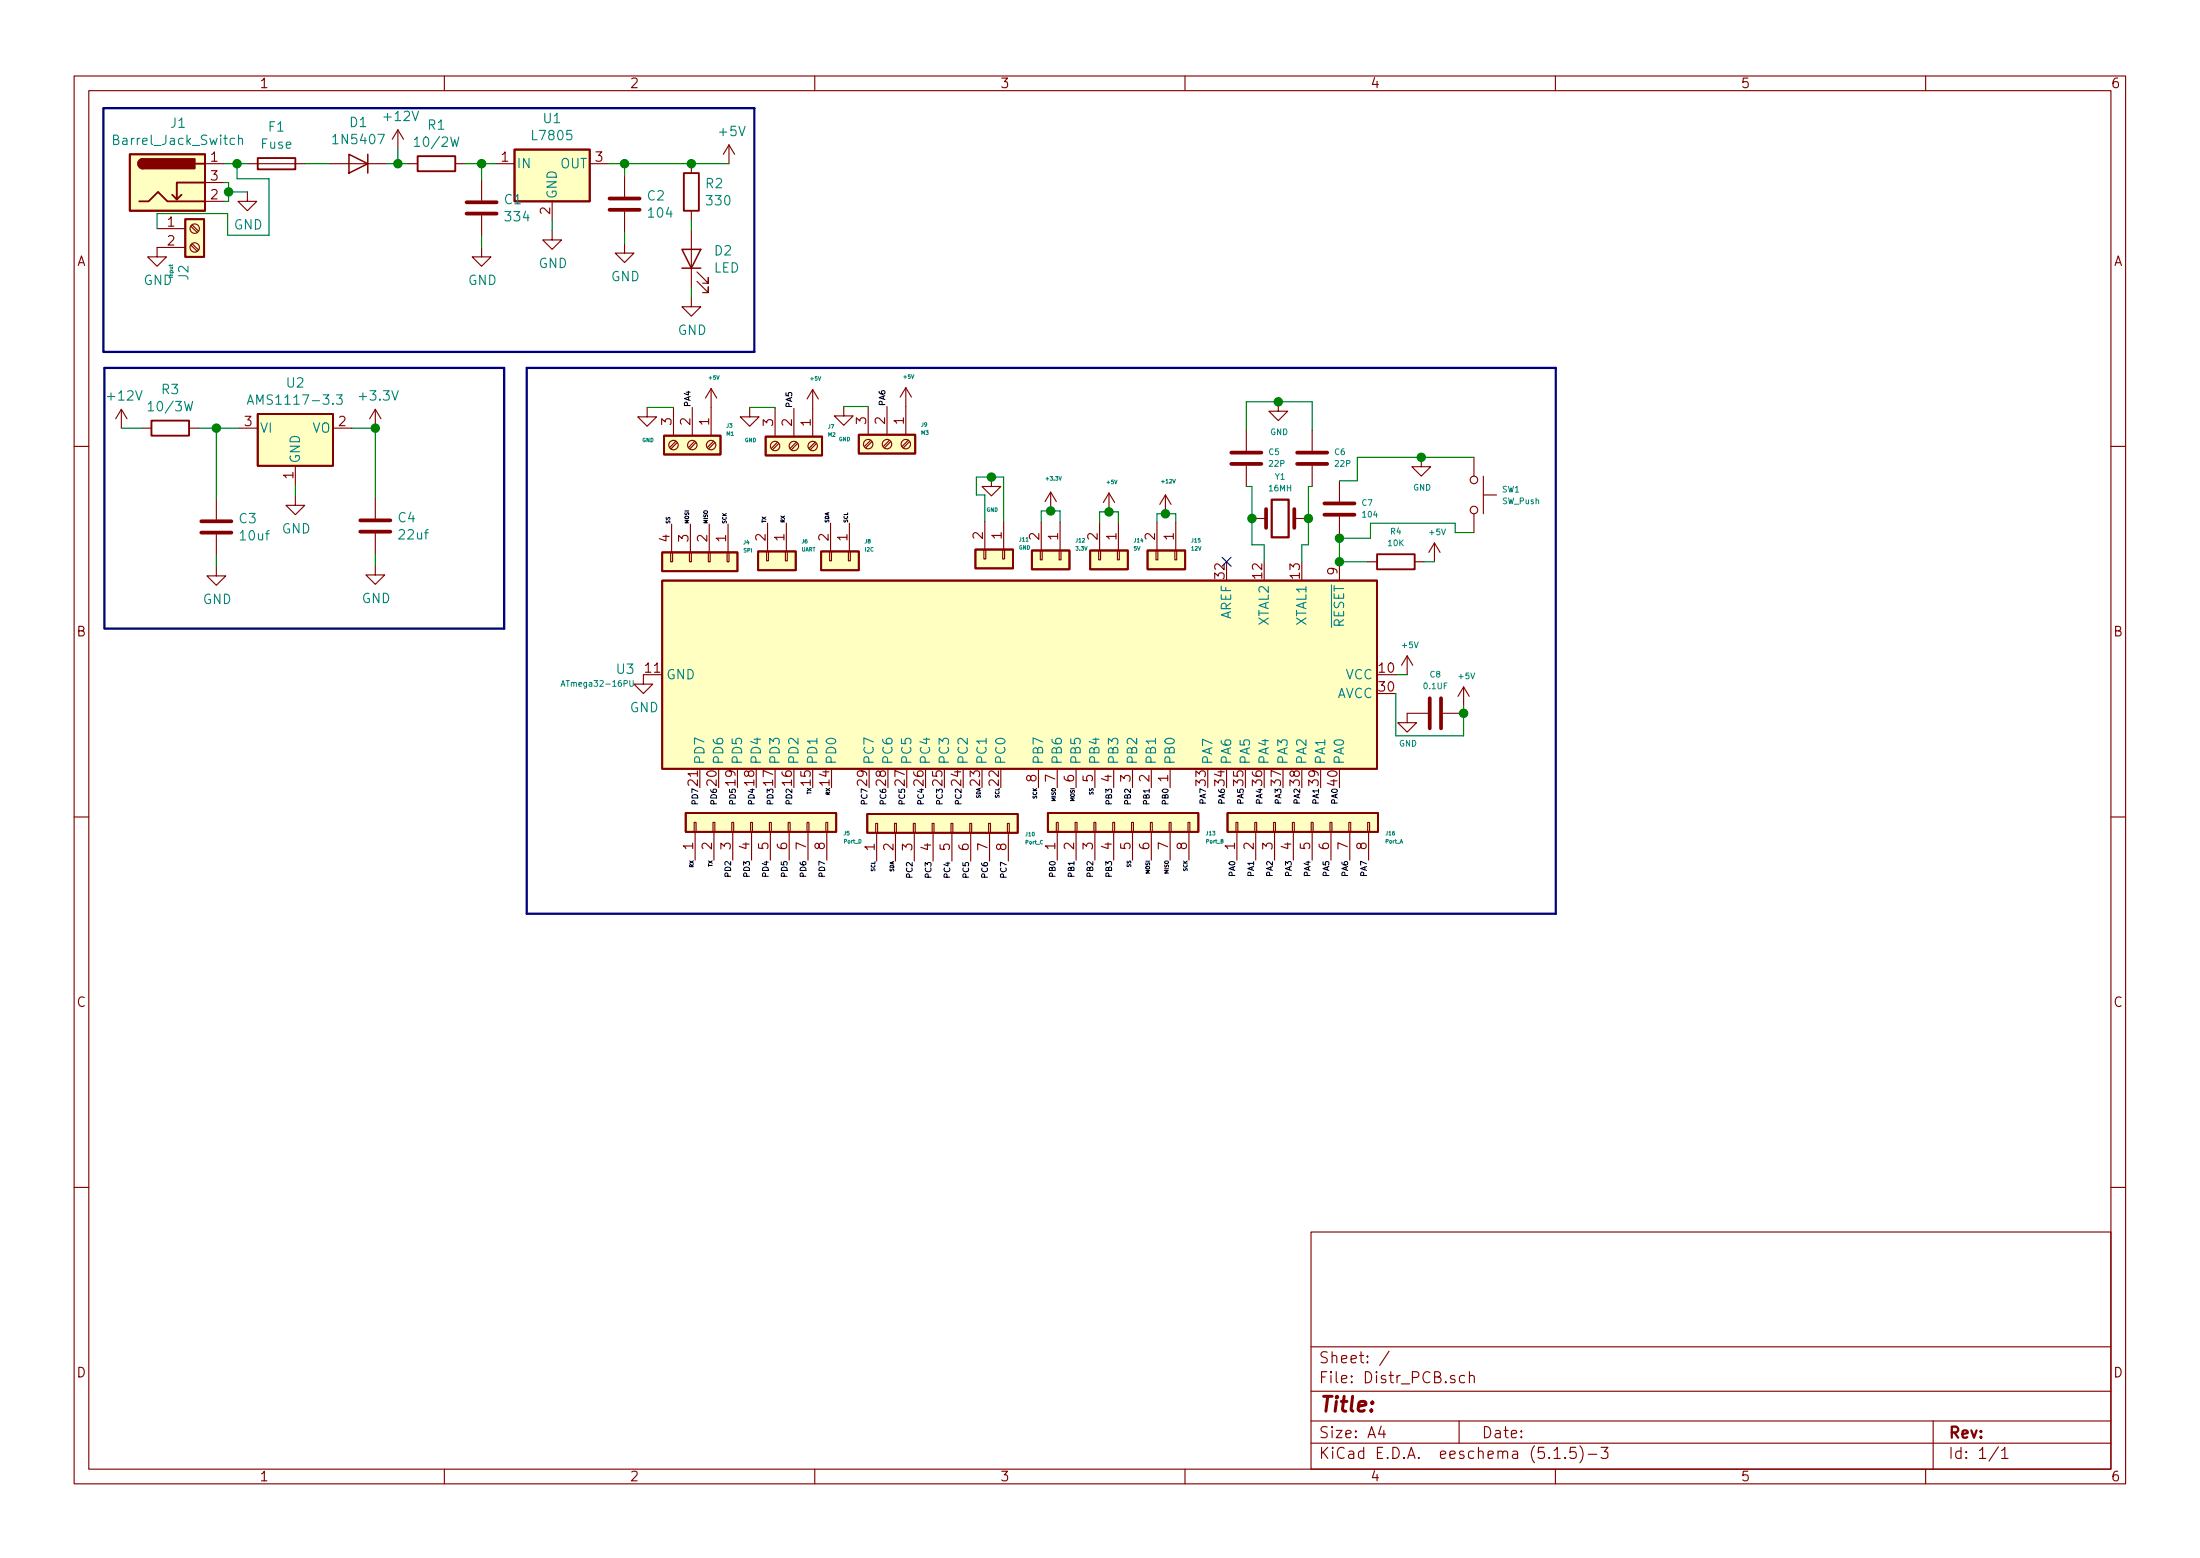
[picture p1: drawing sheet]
EESchema Schematic File Version 4
EELAYER 30 0
EELAYER END
$Descr A4 11693 8268
encoding utf-8
Sheet 1 1
Title ""
Date ""
Rev ""
Comp ""
Comment1 ""
Comment2 ""
Comment3 ""
Comment4 ""
$EndDescr
$Comp
L Connector:Barrel_Jack_Switch J1
U 1 1
P 890 960
F 0 "J1" H 947 1277 50  0000 C CNN
F 1 "Barrel_Jack_Switch" H 947 1186 50  0000 C CNN
F 2 "Connector_BarrelJack:BarrelJack_Horizontal" H 940 920 50  0001 C CNN
F 3 "~" H 940 920 50  0001 C CNN
	1    890  960 
	1    0    0    -1  
$EndComp
$Comp
L Device:Fuse F1
U 1 1
P 1470 860
F 0 "F1" V 1273 860 50  0000 C CNN
F 1 "Fuse" V 1364 860 50  0000 C CNN
F 2 "Fuse:Fuseholder_Cylinder-5x20mm_Schurter_0031_8201_Horizontal_Open" V 1400 860 50  0001 C CNN
F 3 "~" H 1470 860 50  0001 C CNN
	1    1470 860 
	0    1    1    0   
$EndComp
$Comp
L Diode:1N5407 D1
U 1 1
P 1905 860
F 0 "D1" H 1905 644 50  0000 C CNN
F 1 "1N5407" H 1905 735 50  0000 C CNN
F 2 "Diode_THT:D_DO-201AD_P15.24mm_Horizontal" H 1905 685 50  0001 C CNN
F 3 "http://www.vishay.com/docs/88516/1n5400.pdf" H 1905 860 50  0001 C CNN
	1    1905 860 
	-1   0    0    1   
$EndComp
Wire Wire Line
	1620 860  1755 860 
$Comp
L Device:R R1
U 1 1
P 2320 860
F 0 "R1" V 2113 860 50  0000 C CNN
F 1 "10/2W" V 2204 860 50  0000 C CNN
F 2 "Resistor_THT:R_Axial_Power_L20.0mm_W6.4mm_P25.40mm" V 2250 860 50  0001 C CNN
F 3 "~" H 2320 860 50  0001 C CNN
	1    2320 860 
	0    1    1    0   
$EndComp
Wire Wire Line
	2055 860  2115 860 
$Comp
L power:+12V #PWR0101
U 1 1
P 2115 780
F 0 "#PWR0101" H 2115 630 50  0001 C CNN
F 1 "+12V" H 2130 953 50  0000 C CNN
F 2 "" H 2115 780 50  0001 C CNN
F 3 "" H 2115 780 50  0001 C CNN
	1    2115 780 
	1    0    0    -1  
$EndComp
Wire Wire Line
	2115 780  2115 860 
Connection ~ 2115 860 
Wire Wire Line
	2115 860  2170 860 
$Comp
L Device:C C1
U 1 1
P 2560 1095
F 0 "C1" H 2675 1141 50  0000 L CNN
F 1 "334" H 2675 1050 50  0000 L CNN
F 2 "Capacitor_THT:C_Disc_D7.0mm_W2.5mm_P5.00mm" H 2598 945 50  0001 C CNN
F 3 "~" H 2560 1095 50  0001 C CNN
	1    2560 1095
	1    0    0    -1  
$EndComp
$Comp
L power:GND #PWR0102
U 1 1
P 2560 1305
F 0 "#PWR0102" H 2560 1055 50  0001 C CNN
F 1 "GND" H 2565 1132 50  0000 C CNN
F 2 "" H 2560 1305 50  0001 C CNN
F 3 "" H 2560 1305 50  0001 C CNN
	1    2560 1305
	1    0    0    -1  
$EndComp
Wire Wire Line
	2470 860  2560 860 
Wire Wire Line
	2560 945  2560 860 
Connection ~ 2560 860 
Wire Wire Line
	2560 860  2635 860 
Wire Wire Line
	2560 1305 2560 1245
$Comp
L power:GND #PWR0103
U 1 1
P 2935 1215
F 0 "#PWR0103" H 2935 965 50  0001 C CNN
F 1 "GND" H 2940 1042 50  0000 C CNN
F 2 "" H 2935 1215 50  0001 C CNN
F 3 "" H 2935 1215 50  0001 C CNN
	1    2935 1215
	1    0    0    -1  
$EndComp
Wire Wire Line
	2935 1215 2935 1160
$Comp
L power:GND #PWR0104
U 1 1
P 3320 1285
F 0 "#PWR0104" H 3320 1035 50  0001 C CNN
F 1 "GND" H 3325 1112 50  0000 C CNN
F 2 "" H 3320 1285 50  0001 C CNN
F 3 "" H 3320 1285 50  0001 C CNN
	1    3320 1285
	1    0    0    -1  
$EndComp
Wire Wire Line
	3320 1285 3320 1225
$Comp
L Device:C C2
U 1 1
P 3320 1075
F 0 "C2" H 3435 1121 50  0000 L CNN
F 1 "104" H 3435 1030 50  0000 L CNN
F 2 "Capacitor_THT:C_Disc_D7.0mm_W2.5mm_P5.00mm" H 3358 925 50  0001 C CNN
F 3 "~" H 3320 1075 50  0001 C CNN
	1    3320 1075
	1    0    0    -1  
$EndComp
$Comp
L Regulator_Linear:L7805 U1
U 1 1
P 2935 860
F 0 "U1" H 2935 1102 50  0000 C CNN
F 1 "L7805" H 2935 1011 50  0000 C CNN
F 2 "Package_TO_SOT_THT:TO-220-3_Vertical" H 2960 710 50  0001 L CIN
F 3 "http://www.st.com/content/ccc/resource/technical/document/datasheet/41/4f/b3/b0/12/d4/47/88/CD00000444.pdf/files/CD00000444.pdf/jcr:content/translations/en.CD00000444.pdf" H 2935 810 50  0001 C CNN
	1    2935 860 
	1    0    0    -1  
$EndComp
$Comp
L Device:LED D2
U 1 1
P 3675 1365
F 0 "D2" V 3714 1248 50  0000 R CNN
F 1 "LED" V 3623 1248 50  0000 R CNN
F 2 "LED_THT:LED_D5.0mm" H 3675 1365 50  0001 C CNN
F 3 "~" H 3675 1365 50  0001 C CNN
	1    3675 1365
	0    -1   -1   0   
$EndComp
$Comp
L power:GND #PWR0105
U 1 1
P 3675 1570
F 0 "#PWR0105" H 3675 1320 50  0001 C CNN
F 1 "GND" H 3680 1397 50  0000 C CNN
F 2 "" H 3675 1570 50  0001 C CNN
F 3 "" H 3675 1570 50  0001 C CNN
	1    3675 1570
	1    0    0    -1  
$EndComp
$Comp
L Device:R R2
U 1 1
P 3675 1010
F 0 "R2" H 3745 1056 50  0000 L CNN
F 1 "330" H 3745 965 50  0000 L CNN
F 2 "Resistor_THT:R_Axial_DIN0207_L6.3mm_D2.5mm_P10.16mm_Horizontal" V 3605 1010 50  0001 C CNN
F 3 "~" H 3675 1010 50  0001 C CNN
	1    3675 1010
	1    0    0    -1  
$EndComp
Wire Wire Line
	3675 1570 3675 1515
Wire Wire Line
	3675 1215 3675 1160
Wire Wire Line
	3235 860  3320 860 
Wire Wire Line
	3320 860  3320 925 
Connection ~ 3320 860 
Wire Wire Line
	3320 860  3675 860 
$Comp
L power:+5V #PWR0106
U 1 1
P 3875 860
F 0 "#PWR0106" H 3875 710 50  0001 C CNN
F 1 "+5V" H 3890 1033 50  0000 C CNN
F 2 "" H 3875 860 50  0001 C CNN
F 3 "" H 3875 860 50  0001 C CNN
	1    3875 860 
	1    0    0    -1  
$EndComp
Wire Wire Line
	3875 860  3675 860 
Connection ~ 3675 860 
$Comp
L power:GND #PWR0107
U 1 1
P 1315 1010
F 0 "#PWR0107" H 1315 760 50  0001 C CNN
F 1 "GND" H 1320 837 50  0000 C CNN
F 2 "" H 1315 1010 50  0001 C CNN
F 3 "" H 1315 1010 50  0001 C CNN
	1    1315 1010
	1    0    0    -1  
$EndComp
Wire Wire Line
	1190 1060 1215 1060
Wire Wire Line
	1215 1060 1215 1010
Wire Wire Line
	1215 1010 1315 1010
Wire Wire Line
	1190 960  1215 960 
Wire Wire Line
	1215 960  1215 1010
Connection ~ 1215 1010
$Comp
L Connector:Screw_Terminal_01x02 J2
U 1 1
P 1035 1205
F 0 "J2" V 975 1017 50  0000 R CNN
F 1 "Input" V 908 1017 20  0000 R CNN
F 2 "TerminalBlock_Altech:Altech_AK300_1x02_P5.00mm_45-Degree" H 1035 1205 50  0001 C CNN
F 3 "~" H 1035 1205 50  0001 C CNN
	1    1035 1205
	1    0    0    -1  
$EndComp
$Comp
L power:GND #PWR0108
U 1 1
P 835 1305
F 0 "#PWR0108" H 835 1055 50  0001 C CNN
F 1 "GND" H 840 1132 50  0000 C CNN
F 2 "" H 835 1305 50  0001 C CNN
F 3 "" H 835 1305 50  0001 C CNN
	1    835  1305
	1    0    0    -1  
$EndComp
Wire Wire Line
	1190 860  1260 860 
Wire Wire Line
	835  1205 835  1125
Wire Wire Line
	835  1125 1210 1125
Wire Wire Line
	1210 1125 1210 1240
Wire Wire Line
	1210 1240 1430 1240
Wire Wire Line
	1430 1240 1430 940 
Wire Wire Line
	1430 940  1260 940 
Wire Wire Line
	1260 940  1260 860 
Connection ~ 1260 860 
Wire Wire Line
	1260 860  1320 860 
$Comp
L power:GND #PWR0109
U 1 1
P 1570 2625
F 0 "#PWR0109" H 1570 2375 50  0001 C CNN
F 1 "GND" H 1575 2452 50  0000 C CNN
F 2 "" H 1570 2625 50  0001 C CNN
F 3 "" H 1570 2625 50  0001 C CNN
	1    1570 2625
	1    0    0    -1  
$EndComp
$Comp
L Device:R R3
U 1 1
P 905 2265
F 0 "R3" V 698 2265 50  0000 C CNN
F 1 "10/3W" V 789 2265 50  0000 C CNN
F 2 "Resistor_THT:R_Axial_Power_L20.0mm_W6.4mm_P25.40mm" V 835 2265 50  0001 C CNN
F 3 "~" H 905 2265 50  0001 C CNN
	1    905  2265
	0    1    1    0   
$EndComp
$Comp
L power:+12V #PWR0110
U 1 1
P 645 2265
F 0 "#PWR0110" H 645 2115 50  0001 C CNN
F 1 "+12V" H 660 2438 50  0000 C CNN
F 2 "" H 645 2265 50  0001 C CNN
F 3 "" H 645 2265 50  0001 C CNN
	1    645  2265
	1    0    0    -1  
$EndComp
$Comp
L power:+3.3V #PWR0111
U 1 1
P 1995 2265
F 0 "#PWR0111" H 1995 2115 50  0001 C CNN
F 1 "+3.3V" H 2010 2438 50  0000 C CNN
F 2 "" H 1995 2265 50  0001 C CNN
F 3 "" H 1995 2265 50  0001 C CNN
	1    1995 2265
	1    0    0    -1  
$EndComp
Wire Wire Line
	1570 2625 1570 2565
Wire Wire Line
	1270 2265 1150 2265
Connection ~ 1150 2265
Wire Wire Line
	1150 2265 1150 2640
Wire Wire Line
	1870 2265 1995 2265
Wire Wire Line
	1995 2265 1995 2635
Wire Wire Line
	1055 2265 1150 2265
Wire Wire Line
	645  2265 755  2265
$Comp
L power:GND #PWR0112
U 1 1
P 1150 3000
F 0 "#PWR0112" H 1150 2750 50  0001 C CNN
F 1 "GND" H 1155 2827 50  0000 C CNN
F 2 "" H 1150 3000 50  0001 C CNN
F 3 "" H 1150 3000 50  0001 C CNN
	1    1150 3000
	1    0    0    -1  
$EndComp
$Comp
L power:GND #PWR0113
U 1 1
P 1995 2995
F 0 "#PWR0113" H 1995 2745 50  0001 C CNN
F 1 "GND" H 2000 2822 50  0000 C CNN
F 2 "" H 1995 2995 50  0001 C CNN
F 3 "" H 1995 2995 50  0001 C CNN
	1    1995 2995
	1    0    0    -1  
$EndComp
Wire Wire Line
	1995 2995 1995 2935
Wire Wire Line
	1150 3000 1150 2940
$Comp
L Regulator_Linear:AMS1117-3.3 U2
U 1 1
P 1570 2265
F 0 "U2" H 1570 2507 50  0000 C CNN
F 1 "AMS1117-3.3" H 1570 2416 50  0000 C CNN
F 2 "Package_TO_SOT_SMD:SOT-223-3_TabPin2" H 1570 2465 50  0001 C CNN
F 3 "http://www.advanced-monolithic.com/pdf/ds1117.pdf" H 1670 2015 50  0001 C CNN
	1    1570 2265
	1    0    0    -1  
$EndComp
$Comp
L Device:C C3
U 1 1
P 1150 2790
F 0 "C3" H 1265 2836 50  0000 L CNN
F 1 "10uf" H 1265 2745 50  0000 L CNN
F 2 "Capacitor_THT:C_Disc_D7.0mm_W2.5mm_P5.00mm" H 1188 2640 50  0001 C CNN
F 3 "~" H 1150 2790 50  0001 C CNN
	1    1150 2790
	1    0    0    -1  
$EndComp
$Comp
L Device:C C4
U 1 1
P 1995 2785
F 0 "C4" H 2110 2831 50  0000 L CNN
F 1 "22uf" H 2110 2740 50  0000 L CNN
F 2 "Capacitor_THT:C_Disc_D7.0mm_W2.5mm_P5.00mm" H 2033 2635 50  0001 C CNN
F 3 "~" H 1995 2785 50  0001 C CNN
	1    1995 2785
	1    0    0    -1  
$EndComp
Connection ~ 1995 2265
$Comp
L power:GND #PWR0114
U 1 1
P 3420 3575
F 0 "#PWR0114" H 3420 3325 50  0001 C CNN
F 1 "GND" H 3425 3402 50  0000 C CNN
F 2 "" H 3420 3575 50  0001 C CNN
F 3 "" H 3420 3575 50  0001 C CNN
	1    3420 3575
	1    0    0    -1  
$EndComp
$Comp
L power:+5V #PWR0115
U 1 1
P 7480 3575
F 0 "#PWR0115" H 7480 3425 50  0001 C CNN
F 1 "+5V" H 7495 3734 31  0000 C CNN
F 2 "" H 7480 3575 50  0001 C CNN
F 3 "" H 7480 3575 50  0001 C CNN
	1    7480 3575
	1    0    0    -1  
$EndComp
Wire Wire Line
	7420 3575 7480 3575
$Comp
L power:+5V #PWR0116
U 1 1
P 7780 3740
F 0 "#PWR0116" H 7780 3590 50  0001 C CNN
F 1 "+5V" H 7795 3899 31  0000 C CNN
F 2 "" H 7780 3740 50  0001 C CNN
F 3 "" H 7780 3740 50  0001 C CNN
	1    7780 3740
	1    0    0    -1  
$EndComp
$Comp
L Device:C C8
U 1 1
P 7630 3780
F 0 "C8" V 7422 3780 31  0000 C CNN
F 1 "0.1UF" V 7484 3780 31  0000 C CNN
F 2 "Capacitor_THT:C_Disc_D7.0mm_W2.5mm_P5.00mm" H 7668 3630 50  0001 C CNN
F 3 "~" H 7630 3780 50  0001 C CNN
	1    7630 3780
	0    1    1    0   
$EndComp
Wire Wire Line
	7420 3675 7420 3900
Wire Wire Line
	7420 3900 7780 3900
Wire Wire Line
	7780 3900 7780 3780
Wire Wire Line
	7780 3780 7780 3740
Connection ~ 7780 3780
$Comp
L power:GND #PWR0117
U 1 1
P 7480 3780
F 0 "#PWR0117" H 7480 3530 50  0001 C CNN
F 1 "GND" H 7485 3621 31  0000 C CNN
F 2 "" H 7480 3780 50  0001 C CNN
F 3 "" H 7480 3780 50  0001 C CNN
	1    7480 3780
	1    0    0    -1  
$EndComp
NoConn ~ 6520 2975
$Comp
L Device:Crystal Y1
U 1 1
P 6805 2745
F 0 "Y1" H 6805 2969 31  0000 C CNN
F 1 "16MH" H 6805 2907 31  0000 C CNN
F 2 "Crystal:Resonator-2Pin_W10.0mm_H5.0mm" H 6805 2745 50  0001 C CNN
F 3 "~" H 6805 2745 50  0001 C CNN
	1    6805 2745
	1    0    0    -1  
$EndComp
Wire Wire Line
	6720 2975 6720 2885
Wire Wire Line
	6720 2885 6655 2885
Wire Wire Line
	6655 2885 6655 2745
Wire Wire Line
	6920 2975 6920 2885
Wire Wire Line
	6920 2885 6955 2885
Wire Wire Line
	6955 2885 6955 2745
$Comp
L Device:C C6
U 1 1
P 6975 2425
F 0 "C6" H 6860 2394 31  0000 R CNN
F 1 "22P" H 6860 2456 31  0000 R CNN
F 2 "Capacitor_THT:C_Disc_D7.0mm_W2.5mm_P5.00mm" H 7013 2275 50  0001 C CNN
F 3 "~" H 6975 2425 50  0001 C CNN
	1    6975 2425
	-1   0    0    1   
$EndComp
$Comp
L Device:C C5
U 1 1
P 6625 2425
F 0 "C5" H 6510 2394 31  0000 R CNN
F 1 "22P" H 6510 2456 31  0000 R CNN
F 2 "Capacitor_THT:C_Disc_D7.0mm_W2.5mm_P5.00mm" H 6663 2275 50  0001 C CNN
F 3 "~" H 6625 2425 50  0001 C CNN
	1    6625 2425
	-1   0    0    1   
$EndComp
Wire Wire Line
	6955 2745 6955 2575
Wire Wire Line
	6955 2575 6975 2575
Connection ~ 6955 2745
Wire Wire Line
	6655 2745 6655 2575
Wire Wire Line
	6655 2575 6625 2575
Connection ~ 6655 2745
$Comp
L power:GND #PWR0118
U 1 1
P 6795 2125
F 0 "#PWR0118" H 6795 1875 50  0001 C CNN
F 1 "GND" H 6800 1966 31  0000 C CNN
F 2 "" H 6795 2125 50  0001 C CNN
F 3 "" H 6795 2125 50  0001 C CNN
	1    6795 2125
	1    0    0    -1  
$EndComp
Wire Wire Line
	6625 2275 6625 2125
Wire Wire Line
	6625 2125 6795 2125
Wire Wire Line
	6975 2275 6975 2125
Wire Wire Line
	6975 2125 6795 2125
Connection ~ 6795 2125
$Comp
L Switch:SW_Push SW1
U 1 1
P 7835 2620
F 0 "SW1" V 7804 2768 31  0000 L CNN
F 1 "SW_Push" V 7866 2768 31  0000 L CNN
F 2 "Button_Switch_THT:SW_PUSH_6mm_H7.3mm" H 7835 2820 50  0001 C CNN
F 3 "~" H 7835 2820 50  0001 C CNN
	1    7835 2620
	0    1    1    0   
$EndComp
$Comp
L Device:R R4
U 1 1
P 7420 2975
F 0 "R4" V 7257 2975 31  0000 C CNN
F 1 "10K" V 7319 2975 31  0000 C CNN
F 2 "Resistor_THT:R_Axial_DIN0207_L6.3mm_D2.5mm_P10.16mm_Horizontal" V 7350 2975 50  0001 C CNN
F 3 "~" H 7420 2975 50  0001 C CNN
	1    7420 2975
	0    1    1    0   
$EndComp
$Comp
L power:GND #PWR0119
U 1 1
P 7555 2420
F 0 "#PWR0119" H 7555 2170 50  0001 C CNN
F 1 "GND" H 7560 2261 31  0000 C CNN
F 2 "" H 7555 2420 50  0001 C CNN
F 3 "" H 7555 2420 50  0001 C CNN
	1    7555 2420
	1    0    0    -1  
$EndComp
$Comp
L power:+5V #PWR0120
U 1 1
P 7625 2975
F 0 "#PWR0120" H 7625 2825 50  0001 C CNN
F 1 "+5V" H 7640 3134 31  0000 C CNN
F 2 "" H 7625 2975 50  0001 C CNN
F 3 "" H 7625 2975 50  0001 C CNN
	1    7625 2975
	1    0    0    -1  
$EndComp
$Comp
L Device:C C7
U 1 1
P 7120 2695
F 0 "C7" H 7005 2664 31  0000 R CNN
F 1 "104" H 7005 2726 31  0000 R CNN
F 2 "Capacitor_THT:C_Disc_D7.0mm_W2.5mm_P5.00mm" H 7158 2545 50  0001 C CNN
F 3 "~" H 7120 2695 50  0001 C CNN
	1    7120 2695
	-1   0    0    1   
$EndComp
Wire Wire Line
	7120 2975 7270 2975
Wire Wire Line
	7570 2975 7625 2975
Wire Wire Line
	7120 2845 7120 2850
Wire Wire Line
	7120 2850 7285 2850
Wire Wire Line
	7285 2850 7285 2770
Wire Wire Line
	7285 2770 7735 2770
Wire Wire Line
	7735 2770 7735 2820
Wire Wire Line
	7735 2820 7835 2820
Connection ~ 7120 2850
Wire Wire Line
	7120 2850 7120 2975
Wire Wire Line
	7835 2420 7555 2420
Wire Wire Line
	7555 2420 7215 2420
Wire Wire Line
	7215 2420 7215 2545
Wire Wire Line
	7215 2545 7120 2545
Connection ~ 7555 2420
Text Label 7120 4175 3    31   ~ 0
PA0
Text Label 7020 4175 3    31   ~ 0
PA1
Text Label 6920 4175 3    31   ~ 0
PA2
Text Label 6820 4175 3    31   ~ 0
PA3
Text Label 6720 4175 3    31   ~ 0
PA4
Text Label 6620 4175 3    31   ~ 0
PA5
Text Label 6520 4175 3    31   ~ 0
PA6
Text Label 6420 4175 3    31   ~ 0
PA7
Text Label 6220 4175 3    31   ~ 0
PB0
Text Label 6120 4175 3    31   ~ 0
PB1
Text Label 6020 4175 3    31   ~ 0
PB2
Text Label 5920 4175 3    31   ~ 0
PB3
Text Label 5120 4175 3    31   ~ 0
PC2
Text Label 5020 4175 3    31   ~ 0
PC3
Text Label 4920 4175 3    31   ~ 0
PC4
Text Label 4820 4175 3    31   ~ 0
PC5
Text Label 4720 4175 3    31   ~ 0
PC6
Text Label 4620 4175 3    31   ~ 0
PC7
Text Label 4220 4175 3    31   ~ 0
PD2
Text Label 4120 4175 3    31   ~ 0
PD3
Text Label 4020 4175 3    31   ~ 0
PD4
Text Label 3920 4175 3    31   ~ 0
PD5
Text Label 3720 4175 3    31   ~ 0
PD7
Text Label 3820 4175 3    31   ~ 0
PD6
$Comp
L Connector_Generic:Conn_01x08 J10
U 1 1
P 4960 4365
F 0 "J10" V 4900 3877 20  0000 R CNN
F 1 "Port_C" V 4857 3877 20  0000 R CNN
F 2 "Connector_PinHeader_2.54mm:PinHeader_1x08_P2.54mm_Vertical" H 4960 4365 50  0001 C CNN
F 3 "~" H 4960 4365 50  0001 C CNN
	1    4960 4365
	0    -1   -1   0   
$EndComp
$Comp
L Connector_Generic:Conn_01x08 J13
U 1 1
P 5920 4360
F 0 "J13" V 5860 3872 20  0000 R CNN
F 1 "Port_B" V 5817 3872 20  0000 R CNN
F 2 "Connector_PinHeader_2.54mm:PinHeader_1x08_P2.54mm_Vertical" H 5920 4360 50  0001 C CNN
F 3 "~" H 5920 4360 50  0001 C CNN
	1    5920 4360
	0    -1   -1   0   
$EndComp
$Comp
L Connector_Generic:Conn_01x08 J16
U 1 1
P 6875 4360
F 0 "J16" V 6815 3872 20  0000 R CNN
F 1 "Port_A" V 6772 3872 20  0000 R CNN
F 2 "Connector_PinHeader_2.54mm:PinHeader_1x08_P2.54mm_Vertical" H 6875 4360 50  0001 C CNN
F 3 "~" H 6875 4360 50  0001 C CNN
	1    6875 4360
	0    -1   -1   0   
$EndComp
Text Label 6575 4560 3    31   ~ 0
PA0
Text Label 6675 4560 3    31   ~ 0
PA1
Text Label 6775 4560 3    31   ~ 0
PA2
Text Label 6875 4560 3    31   ~ 0
PA3
Text Label 6975 4560 3    31   ~ 0
PA4
Text Label 7075 4560 3    31   ~ 0
PA5
Text Label 7175 4560 3    31   ~ 0
PA6
Text Label 7275 4560 3    31   ~ 0
PA7
Text Label 5620 4560 3    31   ~ 0
PB0
Text Label 5720 4560 3    31   ~ 0
PB1
Text Label 5820 4560 3    31   ~ 0
PB2
Text Label 5920 4560 3    31   ~ 0
PB3
Text Label 4860 4565 3    31   ~ 0
PC2
Text Label 4960 4565 3    31   ~ 0
PC3
Text Label 5060 4565 3    31   ~ 0
PC4
Text Label 5160 4565 3    31   ~ 0
PC5
Text Label 5260 4565 3    31   ~ 0
PC6
Text Label 5360 4565 3    31   ~ 0
PC7
Text Label 3895 4560 3    31   ~ 0
PD2
Text Label 3995 4560 3    31   ~ 0
PD3
Text Label 4095 4560 3    31   ~ 0
PD4
Text Label 4195 4560 3    31   ~ 0
PD5
Text Label 4295 4560 3    31   ~ 0
PD6
Text Label 4395 4560 3    31   ~ 0
PD7
$Comp
L Connector_Generic:Conn_01x04 J4
U 1 1
P 3770 2975
F 0 "J4" V 3666 3155 20  0000 L CNN
F 1 "SPI" V 3709 3155 20  0000 L CNN
F 2 "Connector_PinHeader_2.54mm:PinHeader_1x04_P2.54mm_Vertical" H 3770 2975 50  0001 C CNN
F 3 "~" H 3770 2975 50  0001 C CNN
	1    3770 2975
	0    1    1    0   
$EndComp
$Comp
L Connector_Generic:Conn_01x08 J5
U 1 1
P 3995 4360
F 0 "J5" V 3935 3872 20  0000 R CNN
F 1 "Port_D" V 3892 3872 20  0000 R CNN
F 2 "Connector_PinHeader_2.54mm:PinHeader_1x08_P2.54mm_Vertical" H 3995 4360 50  0001 C CNN
F 3 "~" H 3995 4360 50  0001 C CNN
	1    3995 4360
	0    -1   -1   0   
$EndComp
Text Label 3870 2775 1    20   ~ 0
SCK
Text Label 3770 2775 1    20   ~ 0
MISO
Text Label 3670 2775 1    20   ~ 0
MOSI
Text Label 3570 2775 1    20   ~ 0
SS
Text Label 6320 4560 3    20   ~ 0
SCK
Text Label 5620 4175 3    20   ~ 0
MISO
Text Label 5720 4175 3    20   ~ 0
MOSI
Text Label 5820 4175 3    20   ~ 0
SS
$Comp
L Connector_Generic:Conn_01x02 J6
U 1 1
P 4180 2970
F 0 "J6" V 4076 3050 20  0000 L CNN
F 1 "UART" V 4119 3050 20  0000 L CNN
F 2 "Connector_PinHeader_2.54mm:PinHeader_1x02_P2.54mm_Vertical" H 4180 2970 50  0001 C CNN
F 3 "~" H 4180 2970 50  0001 C CNN
	1    4180 2970
	0    1    1    0   
$EndComp
Text Label 4180 2770 1    20   ~ 0
RX
Text Label 4080 2770 1    20   ~ 0
TX
Text Label 4420 4175 3    20   ~ 0
RX
Text Label 4320 4175 3    20   ~ 0
TX
$Comp
L Connector_Generic:Conn_01x02 J8
U 1 1
P 4515 2970
F 0 "J8" V 4411 3050 20  0000 L CNN
F 1 "I2C" V 4454 3050 20  0000 L CNN
F 2 "Connector_PinHeader_2.54mm:PinHeader_1x02_P2.54mm_Vertical" H 4515 2970 50  0001 C CNN
F 3 "~" H 4515 2970 50  0001 C CNN
	1    4515 2970
	0    1    1    0   
$EndComp
Text Label 4415 2770 1    20   ~ 0
SDA
Text Label 4515 2770 1    20   ~ 0
SCL
Text Label 5320 4175 3    20   ~ 0
SCL
Text Label 4760 4565 3    20   ~ 0
SDA
$Comp
L Connector_Generic:Conn_01x02 J11
U 1 1
P 5335 2960
F 0 "J11" V 5231 3040 20  0000 L CNN
F 1 "GND" V 5274 3040 20  0000 L CNN
F 2 "Connector_PinHeader_2.54mm:PinHeader_1x02_P2.54mm_Vertical" H 5335 2960 50  0001 C CNN
F 3 "~" H 5335 2960 50  0001 C CNN
	1    5335 2960
	0    1    1    0   
$EndComp
$Comp
L Connector_Generic:Conn_01x02 J12
U 1 1
P 5635 2965
F 0 "J12" V 5531 3045 20  0000 L CNN
F 1 "3.3V" V 5574 3045 20  0000 L CNN
F 2 "Connector_PinHeader_2.54mm:PinHeader_1x02_P2.54mm_Vertical" H 5635 2965 50  0001 C CNN
F 3 "~" H 5635 2965 50  0001 C CNN
	1    5635 2965
	0    1    1    0   
$EndComp
$Comp
L Connector_Generic:Conn_01x02 J14
U 1 1
P 5945 2965
F 0 "J14" V 5841 3045 20  0000 L CNN
F 1 "5V" V 5884 3045 20  0000 L CNN
F 2 "Connector_PinHeader_2.54mm:PinHeader_1x02_P2.54mm_Vertical" H 5945 2965 50  0001 C CNN
F 3 "~" H 5945 2965 50  0001 C CNN
	1    5945 2965
	0    1    1    0   
$EndComp
$Comp
L Connector_Generic:Conn_01x02 J15
U 1 1
P 6250 2965
F 0 "J15" V 6146 3045 20  0000 L CNN
F 1 "12V" V 6189 3045 20  0000 L CNN
F 2 "Connector_PinHeader_2.54mm:PinHeader_1x02_P2.54mm_Vertical" H 6250 2965 50  0001 C CNN
F 3 "~" H 6250 2965 50  0001 C CNN
	1    6250 2965
	0    1    1    0   
$EndComp
$Comp
L power:GND #PWR0121
U 1 1
P 5270 2525
F 0 "#PWR0121" H 5270 2275 50  0001 C CNN
F 1 "GND" H 5275 2352 20  0000 C CNN
F 2 "" H 5270 2525 50  0001 C CNN
F 3 "" H 5270 2525 50  0001 C CNN
	1    5270 2525
	1    0    0    -1  
$EndComp
Wire Wire Line
	5235 2760 5235 2620
Wire Wire Line
	5235 2620 5190 2620
Wire Wire Line
	5190 2620 5190 2525
Wire Wire Line
	5190 2525 5270 2525
Wire Wire Line
	5335 2760 5335 2525
Wire Wire Line
	5335 2525 5270 2525
Connection ~ 5270 2525
$Comp
L power:+3.3V #PWR0122
U 1 1
P 5585 2705
F 0 "#PWR0122" H 5585 2555 50  0001 C CNN
F 1 "+3.3V" H 5600 2878 20  0000 C CNN
F 2 "" H 5585 2705 50  0001 C CNN
F 3 "" H 5585 2705 50  0001 C CNN
	1    5585 2705
	1    0    0    -1  
$EndComp
Wire Wire Line
	5535 2765 5535 2705
Wire Wire Line
	5535 2705 5585 2705
Wire Wire Line
	5635 2765 5635 2705
Wire Wire Line
	5635 2705 5585 2705
Connection ~ 5585 2705
$Comp
L power:+5V #PWR0123
U 1 1
P 5895 2710
F 0 "#PWR0123" H 5895 2560 50  0001 C CNN
F 1 "+5V" H 5910 2869 20  0000 C CNN
F 2 "" H 5895 2710 50  0001 C CNN
F 3 "" H 5895 2710 50  0001 C CNN
	1    5895 2710
	1    0    0    -1  
$EndComp
Wire Wire Line
	5845 2765 5845 2710
Wire Wire Line
	5845 2710 5895 2710
Wire Wire Line
	5945 2765 5945 2710
Wire Wire Line
	5945 2710 5895 2710
Connection ~ 5895 2710
$Comp
L power:+12V #PWR0124
U 1 1
P 6195 2720
F 0 "#PWR0124" H 6195 2570 50  0001 C CNN
F 1 "+12V" H 6210 2893 20  0000 C CNN
F 2 "" H 6195 2720 50  0001 C CNN
F 3 "" H 6195 2720 50  0001 C CNN
	1    6195 2720
	1    0    0    -1  
$EndComp
Wire Wire Line
	6150 2765 6150 2720
Wire Wire Line
	6150 2720 6195 2720
Wire Wire Line
	6250 2765 6250 2720
Wire Wire Line
	6250 2720 6195 2720
Connection ~ 6195 2720
$Comp
L Connector:Screw_Terminal_01x03 J3
U 1 1
P 3680 2355
F 0 "J3" V 3576 2535 20  0000 L CNN
F 1 "M1" V 3619 2535 20  0000 L CNN
F 2 "TerminalBlock_Altech:Altech_AK300_1x03_P5.00mm_45-Degree" H 3680 2355 50  0001 C CNN
F 3 "~" H 3680 2355 50  0001 C CNN
	1    3680 2355
	0    1    1    0   
$EndComp
$Comp
L Connector:Screw_Terminal_01x03 J7
U 1 1
P 4220 2360
F 0 "J7" V 4116 2540 20  0000 L CNN
F 1 "M2" V 4159 2540 20  0000 L CNN
F 2 "TerminalBlock_Altech:Altech_AK300_1x03_P5.00mm_45-Degree" H 4220 2360 50  0001 C CNN
F 3 "~" H 4220 2360 50  0001 C CNN
	1    4220 2360
	0    1    1    0   
$EndComp
$Comp
L Connector:Screw_Terminal_01x03 J9
U 1 1
P 4715 2350
F 0 "J9" V 4611 2530 20  0000 L CNN
F 1 "M3" V 4654 2530 20  0000 L CNN
F 2 "TerminalBlock_Altech:Altech_AK300_1x03_P5.00mm_45-Degree" H 4715 2350 50  0001 C CNN
F 3 "~" H 4715 2350 50  0001 C CNN
	1    4715 2350
	0    1    1    0   
$EndComp
$Comp
L power:GND #PWR0125
U 1 1
P 3440 2155
F 0 "#PWR0125" H 3440 1905 50  0001 C CNN
F 1 "GND" H 3445 1982 20  0000 C CNN
F 2 "" H 3440 2155 50  0001 C CNN
F 3 "" H 3440 2155 50  0001 C CNN
	1    3440 2155
	1    0    0    -1  
$EndComp
$Comp
L power:GND #PWR0126
U 1 1
P 3985 2155
F 0 "#PWR0126" H 3985 1905 50  0001 C CNN
F 1 "GND" H 3990 1982 20  0000 C CNN
F 2 "" H 3985 2155 50  0001 C CNN
F 3 "" H 3985 2155 50  0001 C CNN
	1    3985 2155
	1    0    0    -1  
$EndComp
$Comp
L power:GND #PWR0127
U 1 1
P 4485 2150
F 0 "#PWR0127" H 4485 1900 50  0001 C CNN
F 1 "GND" H 4490 1977 20  0000 C CNN
F 2 "" H 4485 2150 50  0001 C CNN
F 3 "" H 4485 2150 50  0001 C CNN
	1    4485 2150
	1    0    0    -1  
$EndComp
Wire Wire Line
	3440 2155 3580 2155
Wire Wire Line
	3985 2155 4120 2155
Wire Wire Line
	4120 2155 4120 2160
Wire Wire Line
	4485 2150 4615 2150
$Comp
L power:+5V #PWR0128
U 1 1
P 3780 2155
F 0 "#PWR0128" H 3780 2005 50  0001 C CNN
F 1 "+5V" H 3795 2314 20  0000 C CNN
F 2 "" H 3780 2155 50  0001 C CNN
F 3 "" H 3780 2155 50  0001 C CNN
	1    3780 2155
	1    0    0    -1  
$EndComp
$Comp
L power:+5V #PWR0129
U 1 1
P 4320 2160
F 0 "#PWR0129" H 4320 2010 50  0001 C CNN
F 1 "+5V" H 4335 2319 20  0000 C CNN
F 2 "" H 4320 2160 50  0001 C CNN
F 3 "" H 4320 2160 50  0001 C CNN
	1    4320 2160
	1    0    0    -1  
$EndComp
$Comp
L power:+5V #PWR0130
U 1 1
P 4815 2150
F 0 "#PWR0130" H 4815 2000 50  0001 C CNN
F 1 "+5V" H 4830 2309 20  0000 C CNN
F 2 "" H 4815 2150 50  0001 C CNN
F 3 "" H 4815 2150 50  0001 C CNN
	1    4815 2150
	1    0    0    -1  
$EndComp
Text Label 3680 2155 1    31   ~ 0
PA4
Text Label 4220 2160 1    31   ~ 0
PA5
Text Label 4715 2150 1    31   ~ 0
PA6
Connection ~ 7120 2975
$Comp
L MCU_Microchip_ATmega:ATmega32-16PU U3
U 1 1
P 5420 3575
F 0 "U3" V 5389 1532 50  0000 R CNN
F 1 "ATmega32-16PU" V 5466 1532 31  0000 R CNN
F 2 "Package_DIP:DIP-40_W15.24mm" H 5420 3575 50  0001 C CIN
F 3 "http://ww1.microchip.com/downloads/en/DeviceDoc/doc2503.pdf" H 5420 3575 50  0001 C CNN
	1    5420 3575
	0    1    1    0   
$EndComp
Text Label 3695 4560 3    20   ~ 0
RX
Text Label 3795 4560 3    20   ~ 0
TX
Text Label 4660 4565 3    20   ~ 0
SCL
Text Label 5220 4175 3    20   ~ 0
SDA
Text Label 6020 4560 3    20   ~ 0
SS
Text Label 6120 4560 3    20   ~ 0
MOSI
Text Label 6220 4560 3    20   ~ 0
MISO
Text Label 5520 4175 3    20   ~ 0
SCK
Wire Notes Line
	8300 4715 8300 1935
Wire Notes Line
	8300 1935 2775 1935
Wire Notes Line
	2775 1935 2775 4715
Wire Notes Line
	2775 4715 8300 4715
Wire Notes Line
	2330 1940 2330 3230
Wire Notes Line
	2330 3230 540  3230
Wire Notes Line
	540  3230 540  1940
Wire Notes Line
	540  1940 2330 1940
Wire Notes Line
	4130 1795 4130 560 
Wire Notes Line
	4130 560  595  560 
Wire Notes Line
	595  560  595  1795
Wire Notes Line
	595  1795 4130 1795
$EndSCHEMATC
